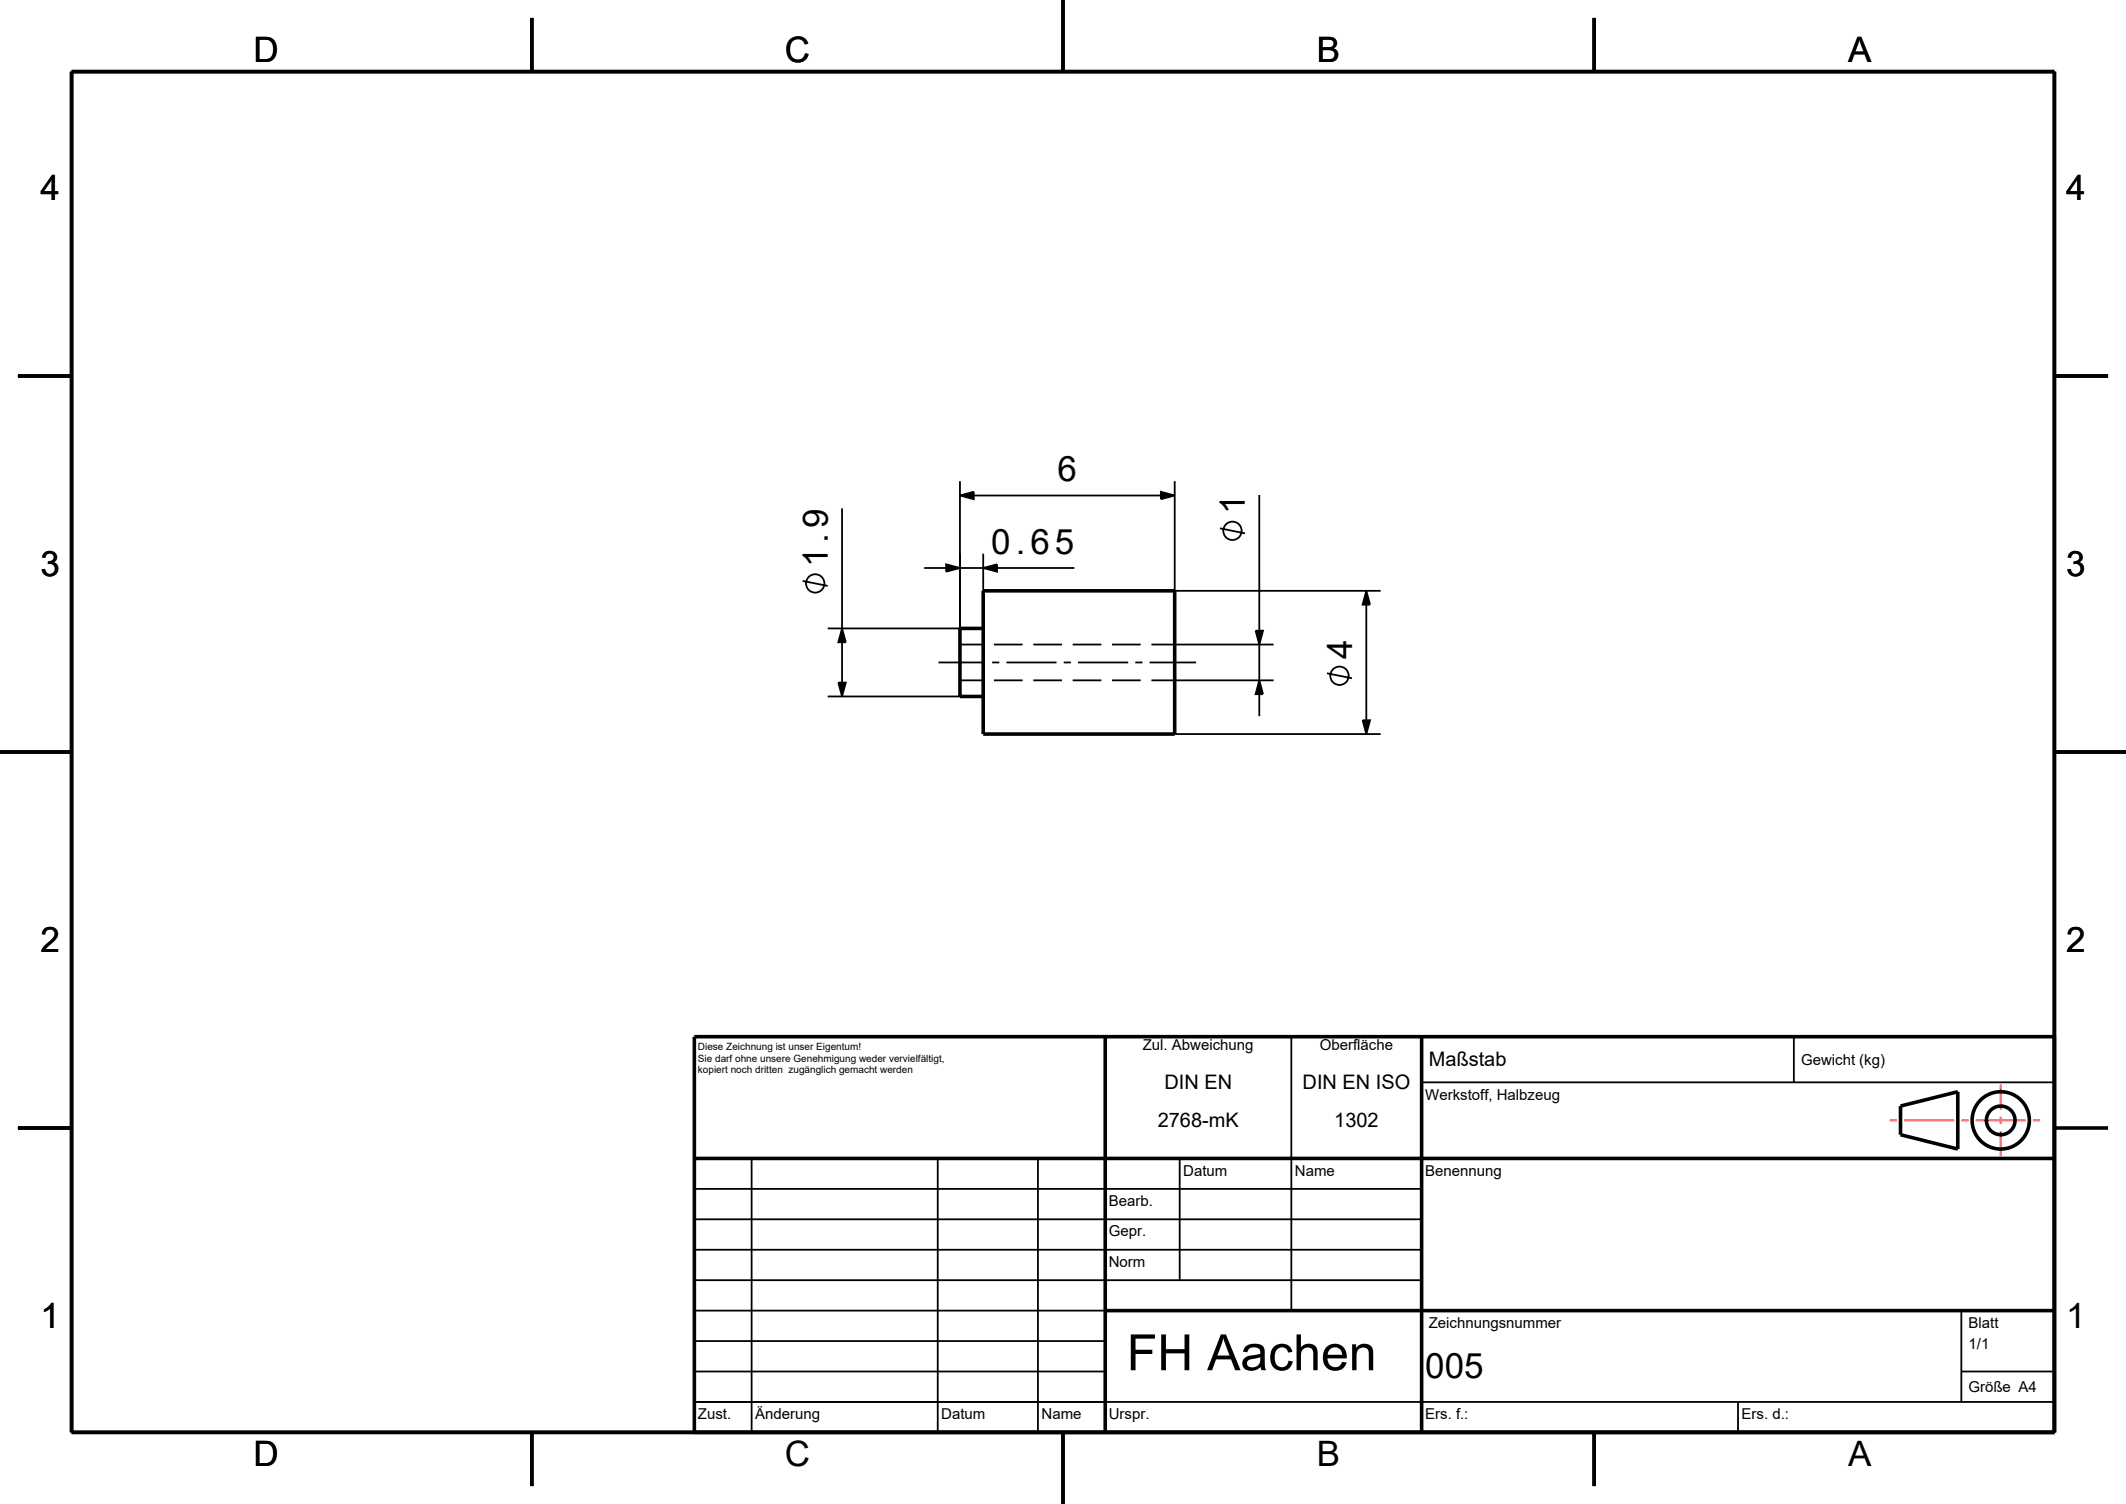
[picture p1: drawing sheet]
<svg xmlns="http://www.w3.org/2000/svg" width="297mm" height="210mm" viewBox="0 0 297 210" stroke-linecap="round" stroke-linejoin="round" font-family="sans-serif">
<g fill="none" stroke="#000" stroke-width=".25">
<path d="M117.6 71v16.7M129.1 79.3h3.1M132.2 78.8l1.9 .5-1.9 .5zM134.1 69.2l1.9-.5v1zM134.1 67.2v20.5h-18.5M134.1 79.3h3.3M136 69.2h26.2M137.4 79.3l1.9-.5v1zM137.4 77.3v10.4M139.3 79.3h10.8M162.2 68.7l1.9 .5-1.9 .5zM164.1 67.2v15.3h28.8"/>
<path d="M170.4 73.8l3.5 .7M175.9 69.1v19M112.1 81.1l3.5 .7M115.6 97.2h18.5M117.1 95.3h1.1l-.6 1.9zM117.6 87.7l.6 2h-1.1zM117.6 89.7v5.6M131.1 92.5h6.5M134.1 95h3.3M134.1 90h3.3M138.6 92.5h1M138.9 95h4"/>
<path d="M138.9 90h4M140.6 92.5h7M144.4 95h4M144.4 90h4M148.6 92.5h1M149.9 95h4M149.9 90h4M150.6 92.5h7M155.4 95h4M155.4 90h4M158.6 92.5h1M160.6 92.5h6.5"/>
<path d="M160.9 95h17M160.9 90h17M175.4 88.1h1l-.5 1.9zM175.9 95l.5 1.9h-1zM175.9 90v5M175.9 96.9v3.1M185.4 94l3.5 .7M190.9 82.5l.5 1.9h-1zM190.9 84.4v16.2M164.1 102.5h28.8M190.4 100.6h1l-.5 1.9zM180.4 144.8v38.2"/>
<path d="M198.6 151.1h88.4M250.6 144.8v6.3M97 178.8h101.6M97 174.5h101.6M97 170.3h101.6M97 166h101.6M105 161.8v38.2M131 161.8v38.2M145 161.8v38.2M164.8 161.8v17M97 195.8h190M97 191.5h57.4"/>
<path d="M97 187.3h57.4M97 183h57.4M242.8 195.8v4.2M274 191.5h13M274 183v12.8"/>
<circle cx="172.2" cy="74.1" r="1.28"/>
<circle cx="113.9" cy="81.5" r="1.28"/>
<circle cx="187.1" cy="94.4" r="1.28"/>
</g>
<g fill="none" stroke="#000" stroke-width=".5">
<path d="M10 10h277v190h-277zM74.3 2.5v7.5M148.5 0v10M222.7 2.5v7.5M2.5 52.5h7.5M287 52.5h7.5M137.4 82.5h26.7v20h-26.7zM137.4 87.7h-3.3v9.5h3.3M0 105h10M287 105h10M2.5 157.5h7.5M154.4 144.8v55.2"/>
<path d="M198.6 144.8v55.2M265.5 154.4l8-2v8l-8-2zM287 157.5h7.5M287 144.8h-190v55.2M97 161.8h190M154.4 183h132.6M74.3 200v7.5M148.5 200v10M222.7 200v7.5"/>
<circle cx="279.5" cy="156.4" r="2"/>
<circle cx="279.5" cy="156.4" r="4"/>
</g>
<path d="M264 156.4h1M266 156.4h7M274 156.4h1M276 156.4h7M279.5 151.4v3.5M279.5 155.9v1M279.5 157.9v3.5M284 156.4h1" fill="none" stroke="#f00" stroke-width=".25"/>
<g fill="#000">
<path d="M132.2 78.8l1.9 .5-1.9 .5z" fill-rule="evenodd"/>
<path d="M134.1 69.2l1.9-.5v1z" fill-rule="evenodd"/>
<path d="M137.4 79.3l1.9-.5v1z" fill-rule="evenodd"/>
<path d="M162.2 68.7l1.9 .5-1.9 .5z" fill-rule="evenodd"/>
<path d="M117.1 95.3h1.1l-.6 1.9z" fill-rule="evenodd"/>
<path d="M117.6 87.7l.6 2h-1.1z" fill-rule="evenodd"/>
<path d="M175.4 88.1h1l-.5 1.9z" fill-rule="evenodd"/>
<path d="M175.9 95l.5 1.9h-1z" fill-rule="evenodd"/>
<path d="M190.9 82.5l.5 1.9h-1z" fill-rule="evenodd"/>
<path d="M190.4 100.6h1l-.5 1.9z" fill-rule="evenodd"/>
</g>
<text font-size="7" x="157.4" y="191.3">FH Aachen</text>
<g font-size="4.9">
<text x="35.4" y="8.7">D</text>
<text x="109.6" y="8.7">C</text>
<text x="184" y="8.7">B</text>
<text x="258.2" y="8.7">A</text>
<text x="5.6" y="27.9">4</text>
<text x="288.6" y="27.9">4</text>
<text x="147.7" y="67.2">6</text>
<text x="173.9" y="71.8" transform="rotate(-90 173.9 71.8)">1</text>
<text x="138.5" y="77.3">0.65</text>
<text x="5.6" y="80.4">3</text>
<text x="115.6" y="79.2" transform="rotate(-90 115.6 79.2)">1.9</text>
<text x="288.6" y="80.4">3</text>
<text x="188.9" y="92.1" transform="rotate(-90 188.9 92.1)">4</text>
<text x="5.6" y="132.9">2</text>
<text x="288.6" y="132.9">2</text>
<text x="5.6" y="185.4">1</text>
<text x="288.6" y="185.4">1</text>
<text x="199.1" y="192.4">005</text>
<text x="35.4" y="204.7">D</text>
<text x="109.6" y="204.7">C</text>
<text x="184" y="204.7">B</text>
<text x="258.2" y="204.7">A</text>
</g>
<g font-size="2.8">
<text x="199.6" y="148.9">Maßstab</text>
<text x="162.7" y="152.1">DIN EN</text>
<text x="182" y="152.1">DIN EN ISO</text>
<text x="161.7" y="157.4">2768-mK</text>
<text x="186.4" y="157.4">1302</text>
</g>
<g font-size="2.1">
<text x="159.7" y="146.6">Zul. Abweichung</text>
<text x="184.4" y="146.6">Oberfläche</text>
<text x="251.6" y="148.7">Gewicht (kg)</text>
<text x="199.1" y="153.5">Werkstoff, Halbzeug</text>
<text x="165.3" y="164.1">Datum</text>
<text x="180.9" y="164.1">Name</text>
<text x="199.1" y="164.1">Benennung</text>
<text x="154.9" y="168.4">Bearb.</text>
<text x="154.9" y="172.6">Gepr.</text>
<text x="154.9" y="176.9">Norm</text>
<text x="199.6" y="185.4">Zeichnungsnummer</text>
<text x="275" y="185.4">Blatt</text>
<text x="275" y="188.4">1/1</text>
<text x="275" y="194.4">Größe A4</text>
<text x="97.5" y="198.1">Zust.</text>
<text x="105.5" y="198.1">Änderung</text>
<text x="131.5" y="198.1">Datum</text>
<text x="145.5" y="198.1">Name</text>
<text x="154.9" y="198.1">Urspr.</text>
<text x="199.1" y="198.1">Ers. f.:</text>
<text x="243.3" y="198.1">Ers. d.:</text>
</g>
<g font-size="1.4">
<text x="97.5" y="146.7">Diese Zeichnung ist unser Eigentum!</text>
<text x="97.5" y="148.2">Sie darf ohne unsere Genehmigung weder vervielfältigt,</text>
<text x="97.5" y="149.8">kopiert noch dritten zugänglich gemacht werden</text>
</g>
</svg>
